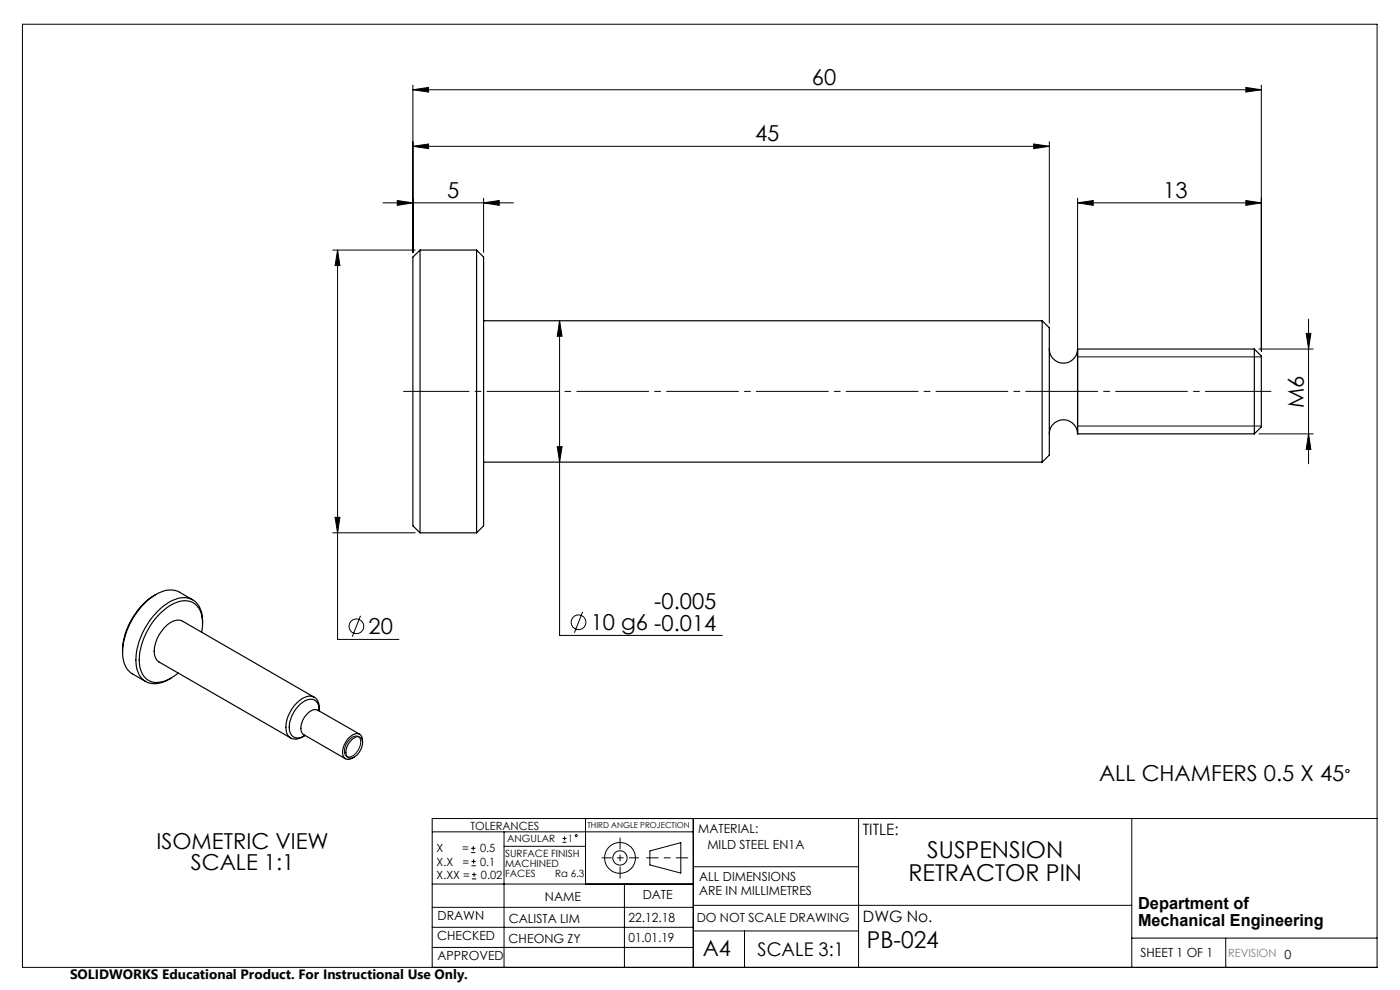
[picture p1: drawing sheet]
<svg xmlns="http://www.w3.org/2000/svg" width="297mm" height="210mm" viewBox="0 0 297 210" stroke-linecap="round" stroke-linejoin="round" font-family="sans-serif">
<g fill="none" stroke="#000" stroke-width=".21">
<path d="M4.8 5.1h287.3v200.1h-287.3zM87.6 19l3.3-.5v1zM87.6 18.1v35.4M87.6 19h180M264.3 18.5l3.3 .5-3.3 .5zM267.6 18.1v56.4M87.6 31l3.3-.5v1zM87.6 31h135M219.3 30.5l3.3 .5-3.3 .5zM222.6 30v38.5M70.6 53h17.5M71.6 53v82.6h13"/>
<path d="M71.6 53l.5 3.3h-1zM81.2 43h27.7M84.3 42.5l3.3 .5-3.3 .6zM102.6 43l3.3-.5v1.1zM102.6 42v11.5M228.6 43l3.3-.5v1.1zM228.6 43h39M228.6 42v32.7M264.3 42.5l3.3 .5-3.3 .6zM118.7 68l.5 3.3h-1zM118.7 68v66.8h34.5M228.6 75.7h39"/>
<path d="M267.1 74h11.5M277.1 70.7h1l-.5 3.3zM277.6 67.7v30.7M118.2 94.7h1l-.5 3.3zM228.6 90.4h39M267.1 92h11.5M277.6 92l.5 3.3h-1zM70.6 113h17.5M71.1 109.7h1l-.5 3.3zM76.5 130.6l-1.8 4.5M123.6 129.8l-1.8 4.4M74.1 156.9a1.49 1.49 0 0 1 2.2-.5 3.2 3.2 0 0 1-2.4 4.2 1.29 1.29 0 0 1-.7-1.9l.2-.8z"/>
<path d="M91.7 176.5h55.4M99.9 179.9h1M100.4 179.5v.9M106.9 176.5v28.7M106.9 179.5h17.3M119.3 178.7h.9M119.3 177.9h.9M119.8 177.4v.9M124.2 173.6v13.9M147.1 173.6v31.6M182.1 173.6v31.6M240.1 173.6v31.6"/>
<path d="M292.1 173.6h-200.4v31.6M91.7 196.7h55.4M91.7 192.5h55.4M91.7 187.5h55.4M99.9 180.9h1M100 183.6h.9M100 182.7h.9M100.1 186.4h.9M100.1 185.5h.9M100.5 182.3v.9M100.6 185.1v.9M132.5 187.5v17.7"/>
<path d="M137.9 180.5l6.5-1.8v6.5l-6.5-1.7zM147.1 183.9h35M147.1 197.5h35M147.1 192h93M157.9 197.5v7.7M240.1 199h52M260 199v6.2M91.7 201h55.4"/>
<circle cx="75.6" cy="132.9" r="1.56"/>
<circle cx="122.7" cy="132" r="1.55"/>
<circle cx="122.2" cy="177.3" r=".2"/>
<circle cx="131.5" cy="182" r="1.52"/>
<circle cx="131.5" cy="182" r="3.3"/>
</g>
<path d="M145.9 182h-8.7" fill="none" stroke="#000" stroke-width=".21" stroke-dasharray="15.2 1.3 1.3 1.3" stroke-dashoffset="12.8"/>
<path d="M131.5 177.7v8.6" fill="none" stroke="#000" stroke-width=".21" stroke-dasharray="15.2 1.3 1.3 1.3" stroke-dashoffset="12.9"/>
<path d="M127.7 182h7.8" fill="none" stroke="#000" stroke-width=".21" stroke-dasharray="15.2 1.3 1.3 1.3" stroke-dashoffset="13.3"/>
<path d="M85.6 83h184" fill="none" stroke="#000" stroke-width=".21" stroke-dasharray="15.2 1.3 1.3 1.3" stroke-dashoffset="1.3"/>
<g fill="none" stroke="#000" stroke-width=".25">
<path d="M89.1 53v60M89.1 53l-1.5 1.5v57l1.5 1.5M89.1 53h12M101.1 53v60M101.1 53l1.5 1.5v57l-1.5 1.5M102.6 68h118.5M221.1 68v30M221.1 68l1.5 1.5v27l-1.5 1.5M222.6 74a3 3 0 0 0 3 3 3 3 0 0 0 3-3M228.6 74v18M228.6 74h37.5M266.1 74v18"/>
<path d="M266.1 74l1.5 1.5v15l-1.5 1.5M102.6 98h118.5M222.6 92a3 3 0 0 1 3-3 3 3 0 0 1 3 3M228.6 92h37.5M89.1 113h12M33.1 126.1a14.8 14.8 0 0 0-7.1 12.3M40.9 127.2l-2.8-1.6a5.4 5.4 0 0 0-5.9 1 15.4 15.4 0 0 0-6.2 12.6 4.7 4.7 0 0 0 2.1 3.7l2.8 1.7M42.8 134.1a6.2 6.2 0 0 0-1.4-5.9 4.3 4.3 0 0 0-4.9 0 14.7 14.7 0 0 0-6.9 12.3 3.9 3.9 0 0 0 3.7 4.3 7.5 7.5 0 0 0 4.5-2M43 132.2a5.1 5.1 0 0 0-2.4-5.1 5.7 5.7 0 0 0-5.8 1.3 15.4 15.4 0 0 0-5.9 12.6 4.1 4.1 0 0 0 3.3 4 6.2 6.2 0 0 0 4.1-1.1M66.7 147.9l-27.9-16.1a3.2 3.2 0 0 0-3.7 1.1 7.2 7.2 0 0 0-2.2 6.3l.4 .8 .4 .4 28 16.2M67.7 150.8a1.98 1.98 0 0 0-.9-2.3 1.98 1.98 0 0 0-2.4 .4 6.5 6.5 0 0 0-2.9 6.4 1.94 1.94 0 0 0 3.2 .7M67.7 150.6a2.42 2.42 0 0 0-1.7-2.9 5.5 5.5 0 0 0-4.6 3.6 5 5 0 0 0-.2 4.9 2.38 2.38 0 0 0 3.3-.1"/>
<path d="M74.5 157a1.37 1.37 0 0 1 2.2-.4 3.2 3.2 0 0 1-2.4 4.2 1.26 1.26 0 0 1-.9-1.8l.4-.9zM76.3 155.7l-8.8-5a1.97 1.97 0 0 0-2.5 .9 3.5 3.5 0 0 0-.8 4.1l9.1 5.3M76.9 157.5a1.38 1.38 0 0 0-.3-1.5 1.38 1.38 0 0 0-1.5-.3 4.4 4.4 0 0 0-2.3 4.7 1.24 1.24 0 0 0 2 .4l.3-.2"/>
</g>
<g fill="#000">
<path d="M264.3 18.5l3.3 .5-3.3 .5zM87.6 19l3.3-.5v1zM219.3 30.5l3.3 .5-3.3 .5zM87.6 31l3.3-.5v1zM102.6 43l3.3-.5v1.1zM84.3 42.5l3.3 .5-3.3 .6zM264.3 42.5l3.3 .5-3.3 .6zM228.6 43l3.3-.5v1.1z"/>
<path d="M71.6 53l.5 3.3h-1zM71.1 109.7h1l-.5 3.3zM118.7 68l.5 3.3h-1zM118.2 94.7h1l-.5 3.3z"/>
<path d="M277.1 70.7h1l-.5 3.3zM277.6 92l.5 3.3h-1z"/>
</g>
<g font-size="4.9">
<text x="196.7" y="181.9">SUSPENSION</text>
<text x="192.7" y="186.9">RETRACTOR PIN</text>
<text x="183.9" y="201">PB-024</text>
</g>
<g font-size="4.7">
<text x="172.2" y="18">60</text>
<text x="160.2" y="30">45</text>
<text x="94.9" y="42">5</text>
<text x="246.8" y="42">13</text>
<text x="276.6" y="86.6" transform="rotate(-90 276.6 86.6)">M6</text>
<text x="138.8" y="129.2">-0.005</text>
<text x="78.2" y="134.6">20</text>
<text x="125.3" y="133.7">10 g6 -0.014</text>
<text x="233.2" y="165.7">ALL CHAMFERS 0.5 X 45</text>
<text x="33.2" y="180">ISOMETRIC VIEW</text>
<text x="40.5" y="184.5">SCALE 1:1</text>
<text x="149.1" y="202.9">A4</text>
</g>
<text font-size="4" x="160.7" y="202.8">SCALE 3:1</text>
<text font-size="3.9" x="285.2" y="165.7">°</text>
<g font-size="3.5">
<text x="241.4" y="192.8">Department of</text>
<text x="241.4" y="196.3">Mechanical Engineering</text>
</g>
<g font-size="3.3">
<text x="183" y="177.2">TITLE:</text>
<text x="183.1" y="195.7">DWG No.</text>
</g>
<text font-size="2.9" x="14.9" y="207.6">SOLIDWORKS Educational Product. For Instructional Use Only.</text>
<g font-size="2.7">
<text x="148.1" y="176.7">MATERIAL:</text>
<text x="150.1" y="180.1">MILD STEEL EN1A</text>
<text x="115.6" y="191">NAME</text>
<text x="136.3" y="190.8">DATE</text>
<text x="148.3" y="186.8">ALL DIMENSIONS</text>
<text x="148.3" y="189.8">ARE IN MILLIMETRES</text>
<text x="92.8" y="195.2">DRAWN</text>
<text x="107.9" y="195.7">CALISTA LIM</text>
<text x="133.3" y="195.6">22.12.18</text>
<text x="147.8" y="195.7">DO NOT SCALE DRAWING</text>
<text x="92.8" y="199.3">CHECKED</text>
<text x="92.8" y="203.6">APPROVED</text>
<text x="107.9" y="199.9">CHEONG ZY</text>
<text x="133.3" y="199.8">01.01.19</text>
<text x="242" y="203">SHEET 1 OF 1</text>
</g>
<g font-size="2.4">
<text x="99.8" y="176">TOLERANCES</text>
<text x="92.6" y="180.8">X</text>
<text x="92.6" y="183.6">X.X</text>
<text x="98" y="180.8">=</text>
<text x="98.1" y="183.6">=</text>
<text x="101.8" y="180.8">0.5</text>
<text x="101.9" y="183.6">0.1</text>
<text x="92.6" y="186.4">X.XX =</text>
<text x="102" y="186.4">0.02</text>
</g>
<text font-size="2.4" fill="#808080" x="260.6" y="203">REVISION 0</text>
<g font-size="2.1">
<text x="107.6" y="178.6">ANGULAR</text>
<text x="120.5" y="178.6">1</text>
<text x="107.2" y="181.8">SURFACE FINISH</text>
<text x="107.2" y="183.9">MACHINED</text>
<text x="107.2" y="186">FACES</text>
<text x="117.8" y="186">Ra 6.3</text>
</g>
<text font-size="1.7" x="124.6" y="175.7">THIRD ANGLE PROJECTION</text>
</svg>
